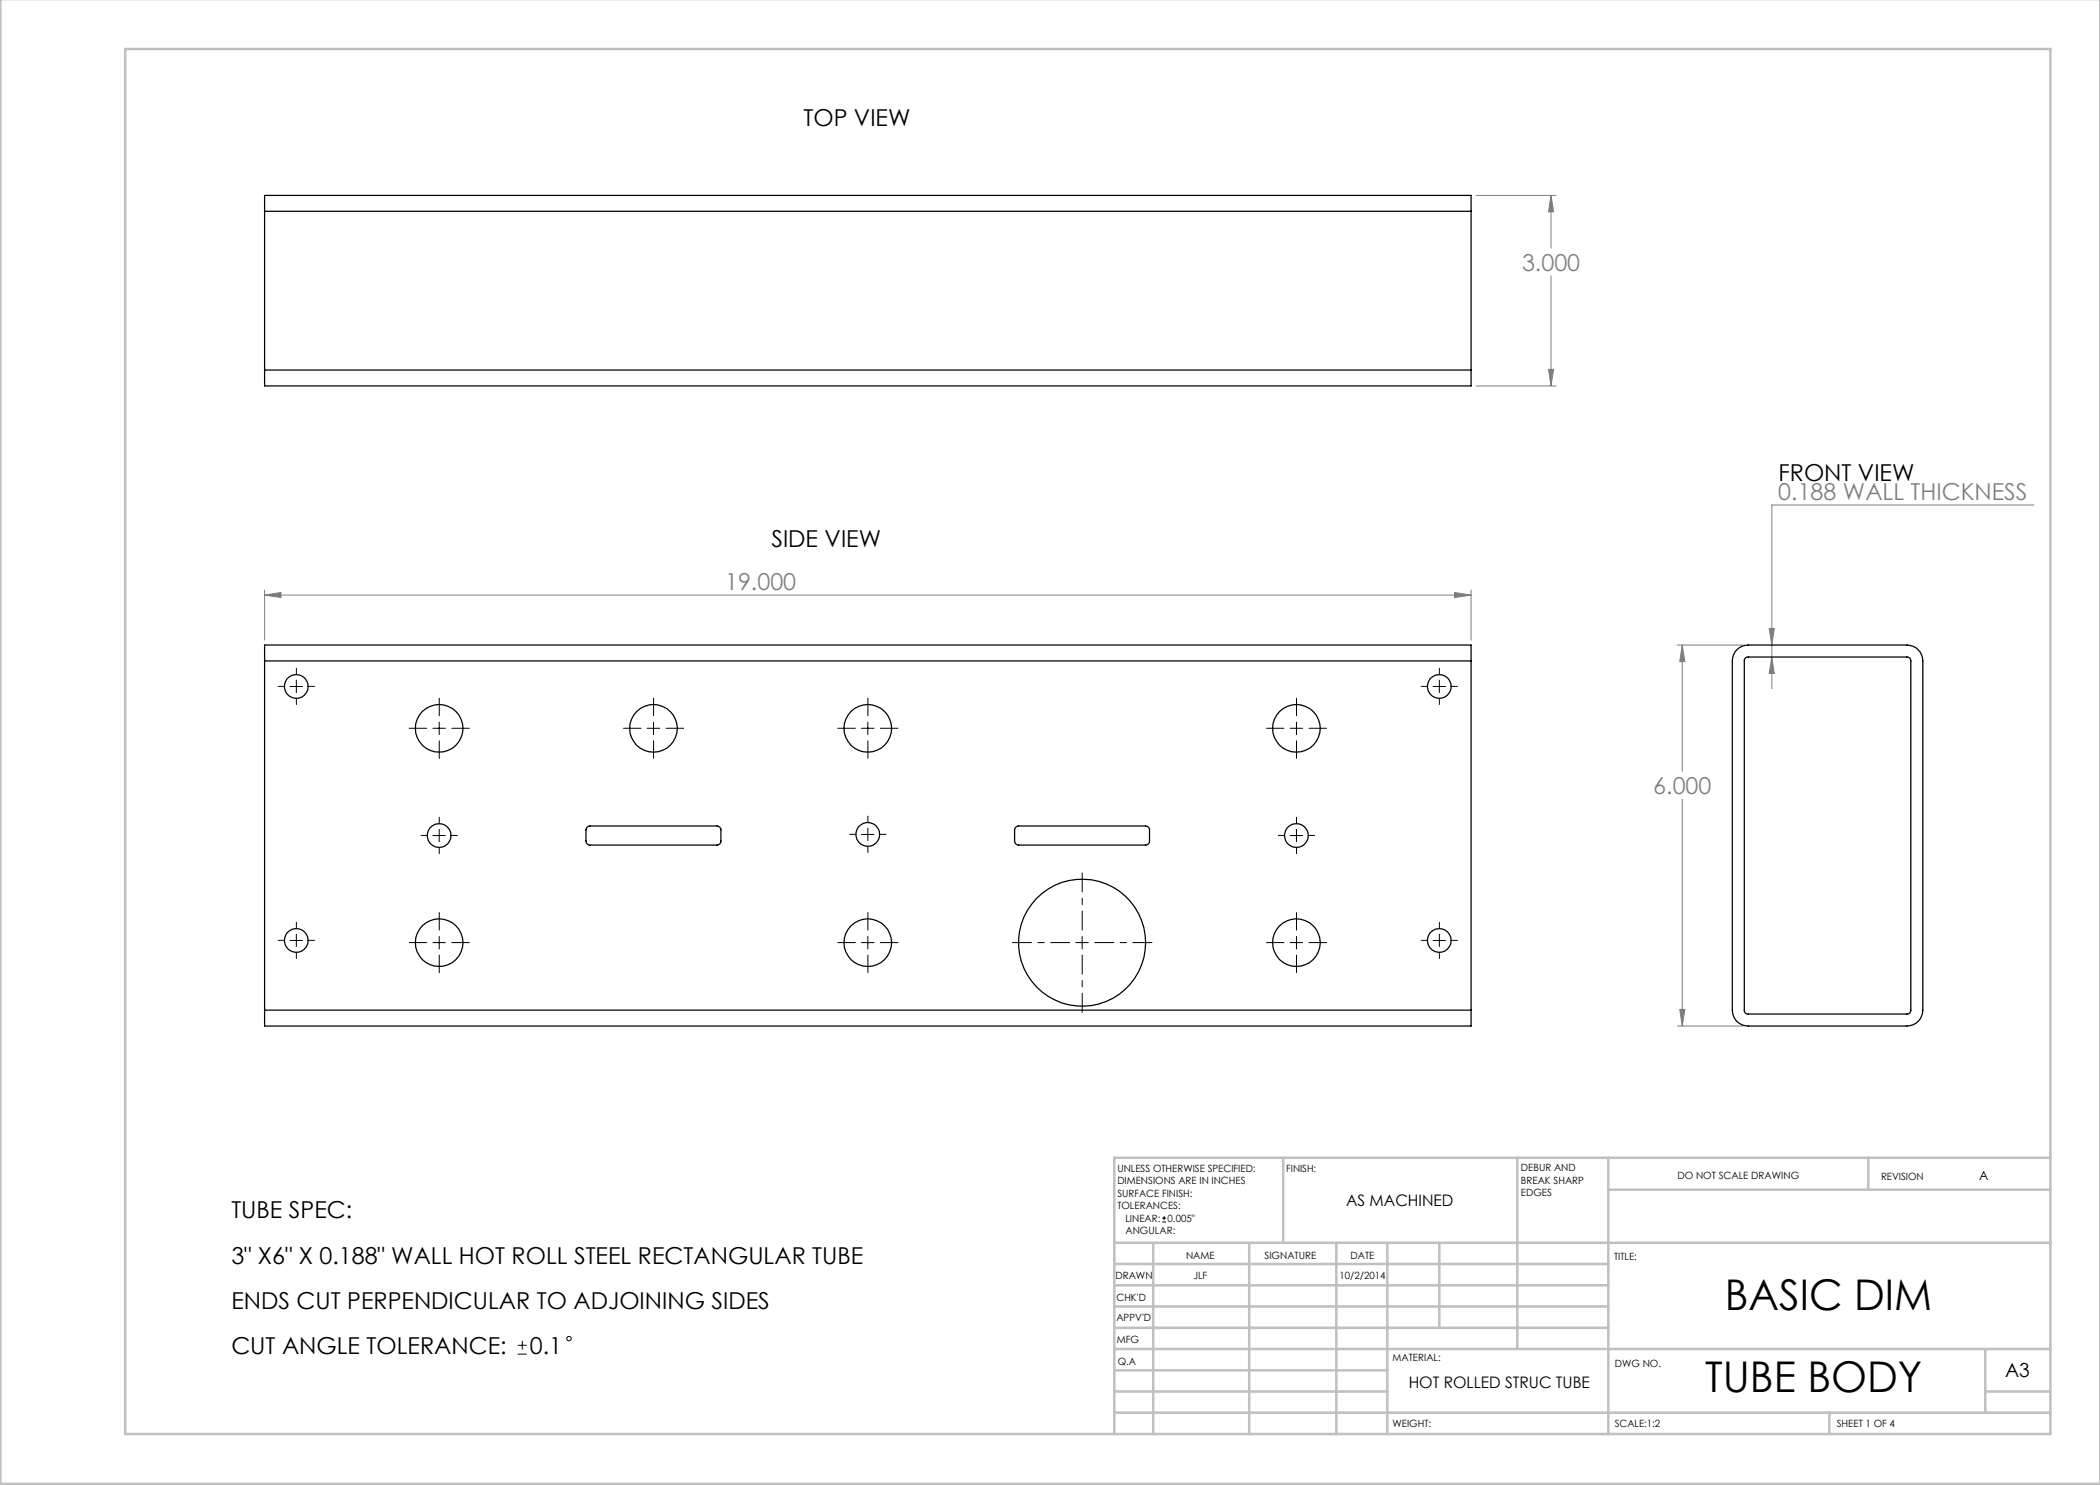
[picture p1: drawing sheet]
<svg xmlns="http://www.w3.org/2000/svg" width="420mm" height="297mm" viewBox="0 0 420 297" stroke-linecap="round" stroke-linejoin="round" font-family="sans-serif">
<g fill="none" stroke="#000" stroke-width=".2">
<path d="M58 137.3h2.5M59.3 136v2.5M286.6 137.3h2.5M287.9 136v2.5M86.6 145.7h2.5M87.8 144.4v2.5M129.4 145.7h2.5M130.7 144.4v2.5M172.3 145.7h2.5M173.6 144.4v2.5M258 145.7h2.5M259.3 144.4v2.5"/>
<path d="M86.6 167.1h2.5M87.8 165.9v2.4M172.3 166.9h2.5M173.6 165.6v2.5M258 167.1h2.5M259.3 165.9v2.4M58 188.1h2.5M59.3 186.8v2.5M86.6 188.5h2.5M87.8 187.3v2.5M172.3 188.5h2.5M173.6 187.3v2.5"/>
<path d="M215.2 188.5h2.5M216.4 187.3v2.5M258 188.5h2.5M259.3 187.3v2.5M286.6 188.1h2.5M287.9 186.8v2.5M232.4 244.4h.8M232.4 243.6h.8M232.8 243.2v.8M103.5 270.8h1.8M103.5 269.1h1.8M104.5 268.2v1.7"/>
<circle cx="113.8" cy="267.7" r=".45"/>
</g>
<g fill="none" stroke="#808080" stroke-width=".2">
<path d="M295.2 39.1h16M310.2 39.1l.5 3.3h-1zM310.2 39.1v10.5M310.2 55.2v22M295.2 77.2h16M309.7 73.9h1l-.5 3.3zM52.9 119l3.3-.5v1zM52.9 118v10M52.9 119h241.3M290.9 118.5l3.3 .5-3.3 .5zM294.2 118v10M406.8 101h-52.4v36.8"/>
<path d="M335.5 129h13.1M336.4 129l.6 3.3h-1zM336.4 129v25.3M353.8 125.7h1.1l-.5 3.3zM354.4 131.4l.5 3.3h-1.1zM336.4 159.8v45.4M335.5 205.2h13.1M336 201.9h1l-.6 3.3z"/>
</g>
<g fill="none" stroke="#000" stroke-width=".2" stroke-dasharray="15.2 1.3 1.3 1.3">
<path d="M56.8 137.3h-1.2M59.3 134.8v-1.2M59.3 139.8v1.1M61.8 137.3h1.1M285.4 137.3h-1.2M287.9 134.8v-1.2M287.9 139.8v1.1M290.4 137.3h1.1M85.4 145.7h-3.6M87.9 143.2v-3.6M87.9 148.2v3.5M90.4 145.7h3.5"/>
<path d="M128.2 145.7h-3.5M130.7 143.2v-3.6M130.7 148.2v3.5M133.2 145.7h3.5M171.1 145.7h-3.5M173.6 143.2v-3.6M173.6 148.2v3.5M176.1 145.7h3.5M256.8 145.7h-3.5M259.3 143.2v-3.6M259.3 148.2v3.5M261.8 145.7h3.5"/>
<path d="M85.4 167.1h-1.2M87.9 164.6v-1.1M87.9 169.6v1.1M90.4 167.1h1.1M171.1 166.9h-1.2M173.6 164.4v-1.2M173.6 169.4v1.1M176.1 166.9h1.1M256.8 167.1h-1.1M259.3 164.6v-1.1M259.3 169.6v1.1M261.8 167.1h1.1"/>
<path d="M56.8 188.1h-1.2M59.3 185.6v-1.2M59.3 190.6v1.1M61.8 188.1h1.1M85.4 188.5h-3.6M87.9 186v-3.5M87.9 191v3.5M90.4 188.5h3.5M171.1 188.5h-3.5M173.6 186v-3.5M173.6 191v3.5M176.1 188.5h3.5"/>
<path d="M256.8 188.5h-3.5M259.3 186v-3.5M259.3 191v3.5M261.8 188.5h3.5M285.4 188.1h-1.2M287.9 185.6v-1.2M287.9 190.6v1.1M290.4 188.1h1.1"/>
</g>
<path d="M213.9 188.5h-11.4M216.4 186v-11.4M216.4 191v11.5M218.9 188.5h11.5" fill="none" stroke="#000" stroke-width=".2" stroke-dasharray="15.2 1.3 1.3 1.3" stroke-dashoffset="11.4"/>
<g fill="none" stroke="#c0c0c0" stroke-width=".5">
<path d="M.1 -.1v296.9h419.9M25 9.8h385.1v277h-385.1zM256.6 231.6v17M303.5 231.6v38.2M321.7 231.6v55.2M321.7 237.9h88.4M373.7 231.6v6.3M410.1 231.6h-187.3v55.2M222.8 248.6h187.3M222.8 257.1h98.9M222.8 252.8h98.9M230.6 248.6v38.2"/>
<path d="M249.8 248.6v38.2M267.3 248.6v38.2M277.5 248.6v38.2M287.9 248.6v17M222.8 265.6h98.9M222.8 261.3h98.9M222.8 278.3h54.7M222.8 274.1h54.7M222.8 269.8h187.3M397.1 278.3h13M397.1 269.8v12.7M222.8 282.5h187.3"/>
<path d="M365.9 282.5v4.3"/>
</g>
<path d="M52.9 119l3.3-.5v1zM290.9 118.5l3.3 .5-3.3 .5zM336.4 129l.6 3.3h-1zM336 201.9h1l-.6 3.3zM354.4 131.4l.5 3.3h-1.1zM353.8 125.7h1.1l-.5 3.3zM310.2 39.1l.5 3.3h-1zM309.7 73.9h1l-.5 3.3z" fill="#808080"/>
<g fill="none" stroke="#000" stroke-width=".25">
<path d="M52.9 42.3v-3.2h241.3v3.2M52.9 42.3v31.7M52.9 42.3h241.3M294.2 42.3v31.7M52.9 74v3.2h241.3v-3.2M52.9 74h241.3M52.9 132.2v-3.2h241.3v3.2M52.9 132.2v69.8M52.9 132.2h241.3M294.2 132.2v69.8M347.4 129.9a3.3 3.3 0 0 1 2.2-.9h31.8a3.2 3.2 0 0 1 3.2 3.2v69.8a3.2 3.2 0 0 1-3.2 3.2h-31.8a3.1 3.1 0 0 1-3.1-3.2v-69.8a3.4 3.4 0 0 1 .9-2.3zM349.2 131.5l.3-.1h31.9a.73 .73 0 0 1 .8 .8v69.8a.73 .73 0 0 1-.8 .8h-31.8a.73 .73 0 0 1-.7-.8v-70z"/>
<path d="M117.4 165.4l.4-.2h25.6a.78 .78 0 0 1 .8 .8v2.2a.78 .78 0 0 1-.8 .8h-25.4a.85 .85 0 0 1-.8-.8v-2.2zM203.2 165.4l.4-.2h25.5a.78 .78 0 0 1 .8 .8v2.2a.78 .78 0 0 1-.8 .8h-25.4a.85 .85 0 0 1-.8-.8v-2.2zM52.9 202v3.2h241.3v-3.2M52.9 202h241.3"/>
<circle cx="59.2" cy="137.3" r="2.38"/>
<circle cx="287.8" cy="137.3" r="2.38"/>
<circle cx="87.8" cy="145.7" r="4.8"/>
<circle cx="130.7" cy="145.7" r="4.8"/>
<circle cx="173.6" cy="145.7" r="4.8"/>
<circle cx="259.3" cy="145.7" r="4.8"/>
<circle cx="87.8" cy="167.1" r="2.38"/>
<circle cx="173.5" cy="166.9" r="2.38"/>
<circle cx="259.3" cy="167.1" r="2.38"/>
<circle cx="59.2" cy="188.1" r="2.38"/>
<circle cx="87.8" cy="188.6" r="4.8"/>
<circle cx="173.6" cy="188.6" r="4.8"/>
<circle cx="216.4" cy="188.5" r="12.7"/>
<circle cx="259.3" cy="188.6" r="4.8"/>
<circle cx="287.8" cy="188.1" r="2.38"/>
</g>
<g font-size="8.5">
<text x="345" y="262.1">BASIC DIM</text>
<text x="341.1" y="278.5">TUBE BODY</text>
</g>
<g font-size="4.7">
<text x="160.7" y="25.2">TOP VIEW</text>
<text x="355.7" y="96.2">FRONT VIEW</text>
<text x="154.3" y="109.5">SIDE VIEW</text>
<text x="46.3" y="243.6">TUBE SPEC:</text>
<text x="46.3" y="252.7">3&quot; X6&quot; X 0.188&quot; WALL HOT ROLL STEEL RECTANGULAR TUBE</text>
<text x="46.3" y="261.8">ENDS CUT PERPENDICULAR TO ADJOINING SIDES</text>
<text x="46.3" y="270.8">CUT ANGLE TOLERANCE:</text>
<text x="106" y="270.8">0.1</text>
</g>
<g font-size="4.7" fill="#808080">
<text x="304.4" y="54.2">3.000</text>
<text x="355.7" y="100">0.188 WALL THICKNESS</text>
<text x="145" y="118">19.000</text>
<text x="330.7" y="158.8">6.000</text>
</g>
<text font-size="3.9" x="401" y="275.4">A3</text>
<g font-size="3.2">
<text x="269.2" y="241.2">AS MACHINED</text>
<text x="281.7" y="277.7">HOT ROLLED STRUC TUBE</text>
</g>
<text font-size="2.5" x="395.8" y="235.9">A</text>
<g font-size="2">
<text x="223.5" y="234.4">UNLESS OTHERWISE SPECIFIED:</text>
<text x="223.5" y="236.9">DIMENSIONS ARE IN INCHES</text>
<text x="223.5" y="239.4">SURFACE FINISH:</text>
<text x="257.2" y="234.4">FINISH:</text>
<text x="304.2" y="234.3">DEBUR AND</text>
<text x="304.2" y="236.8">BREAK SHARP</text>
<text x="304.2" y="239.3">EDGES</text>
<text x="335.5" y="235.8">DO NOT SCALE DRAWING</text>
<text x="376.2" y="236">REVISION</text>
<text x="223.5" y="241.9">TOLERANCES:</text>
<text x="225.1" y="244.4">LINEAR:</text>
<text x="233.5" y="244.4">0.005&quot;</text>
<text x="225.1" y="246.9">ANGULAR:</text>
<text x="237.2" y="251.8">NAME</text>
<text x="252.9" y="251.7">SIGNATURE</text>
<text x="270.1" y="251.7">DATE</text>
<text x="223.1" y="255.9">DRAWN</text>
<text x="238.7" y="255.9">JLF</text>
<text x="267.9" y="255.7">10/2/2014</text>
<text x="322.8" y="252">TITLE:</text>
<text x="223.3" y="260.1">CHK'D</text>
<text x="223.3" y="264.2">APPV'D</text>
<text x="223.3" y="268.6">MFG</text>
<text x="223.5" y="272.9">Q.A</text>
<text x="278.5" y="272.3">MATERIAL:</text>
<text x="323" y="273.4">DWG NO.</text>
<text x="278.5" y="285.3">WEIGHT:</text>
<text x="323" y="285.4">SCALE:1:2</text>
<text x="367.4" y="285.4">SHEET 1 OF 4</text>
</g>
</svg>
